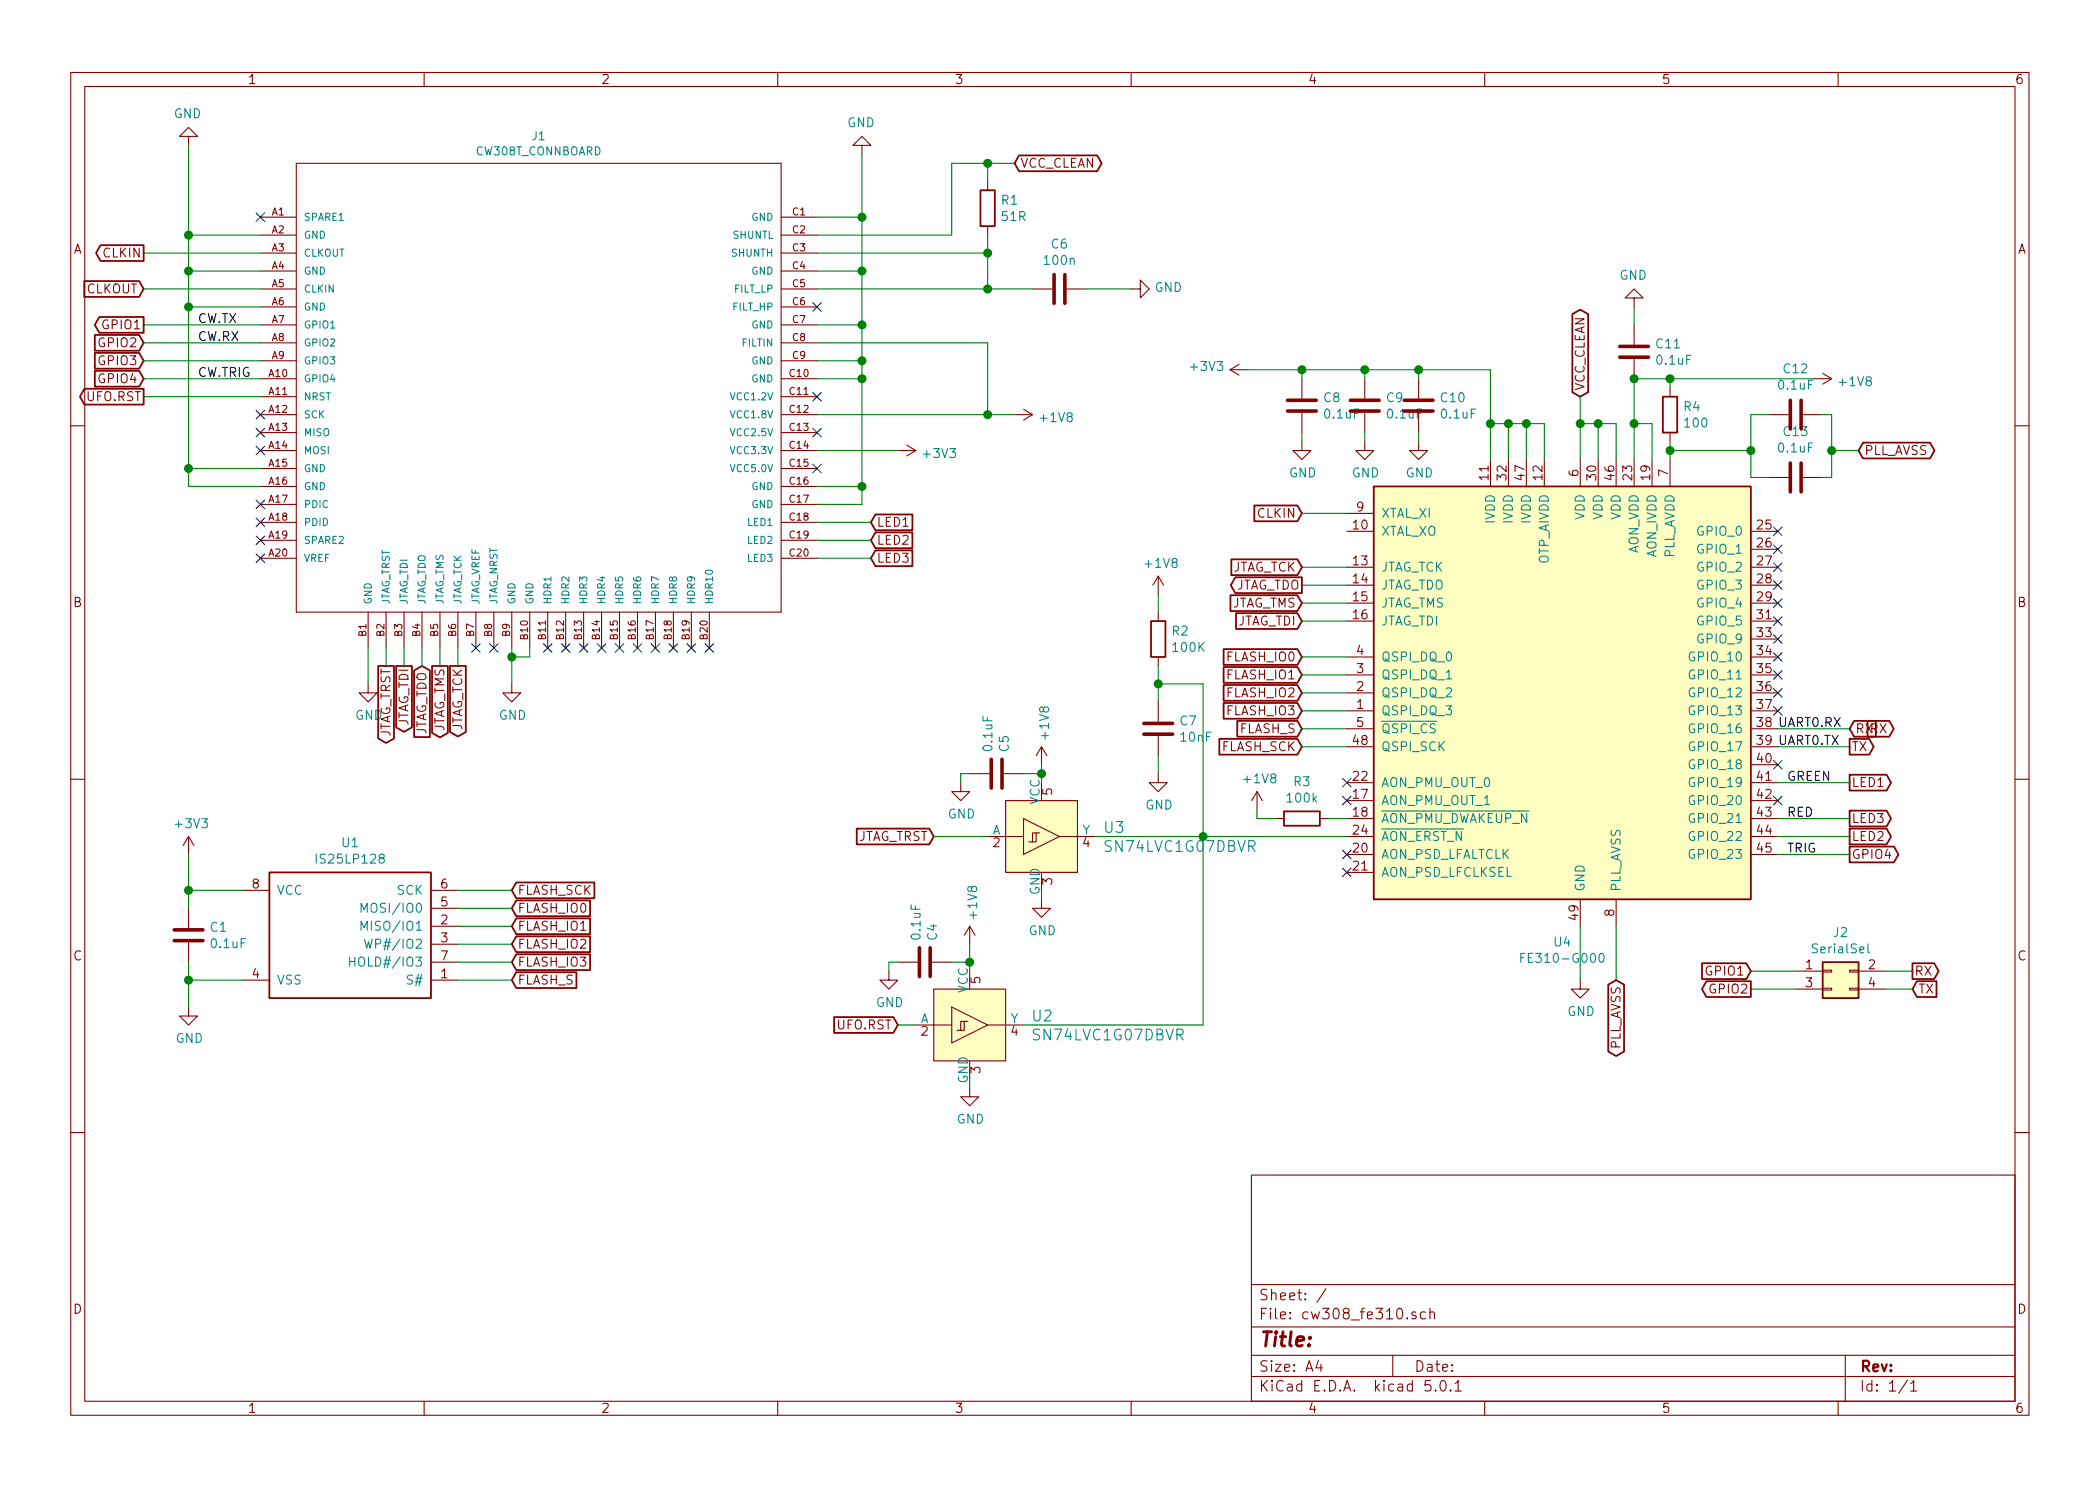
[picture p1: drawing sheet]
EESchema Schematic File Version 4
LIBS:cw308_fe310-cache
EELAYER 26 0
EELAYER END
$Descr A4 11693 8268
encoding utf-8
Sheet 1 1
Title ""
Date ""
Rev ""
Comp ""
Comment1 ""
Comment2 ""
Comment3 ""
Comment4 ""
$EndDescr
$Comp
L chipwhisperer:CW308T_CONNBOARD J1
U 1 1
P 2250 2000
F 0 "J1" H 3000 3254 45  0000 C CNN
F 1 "CW308T_CONNBOARD" H 3000 3170 45  0000 C CNN
F 2 "CW308T_CONNBOARD" H 2280 2150 20  0001 C CNN
F 3 "" H 2250 2000 60  0001 C CNN
	1    2250 2000
	1    0    0    -1  
$EndComp
$Comp
L is25lp128:IS25LP128 U1
U 1 1
P 1950 5200
F 0 "U1" H 1950 5717 50  0000 C CNN
F 1 "IS25LP128" H 1950 5626 50  0000 C CNN
F 2 "Package_SO:SOIJ-8_5.3x5.3mm_P1.27mm" H 3000 4700 50  0001 C CNN
F 3 "" H 2100 5100 50  0001 C CNN
	1    1950 5200
	1    0    0    -1  
$EndComp
$Comp
L power:GND #PWR09
U 1 1
P 4800 850
F 0 "#PWR09" H 4800 600 50  0001 C CNN
F 1 "GND" H 4805 677 50  0000 C CNN
F 2 "" H 4800 850 50  0001 C CNN
F 3 "" H 4800 850 50  0001 C CNN
	1    4800 850 
	-1   0    0    1   
$EndComp
Wire Wire Line
	4800 850  4800 1200
Wire Wire Line
	4800 1200 4550 1200
Wire Wire Line
	4800 1200 4800 1500
Wire Wire Line
	4800 1500 4550 1500
Connection ~ 4800 1200
Wire Wire Line
	4800 1500 4800 1800
Wire Wire Line
	4800 1800 4550 1800
Connection ~ 4800 1500
Wire Wire Line
	4800 1800 4800 2000
Wire Wire Line
	4800 2000 4550 2000
Connection ~ 4800 1800
Wire Wire Line
	4800 2000 4800 2100
Wire Wire Line
	4800 2100 4550 2100
Connection ~ 4800 2000
Wire Wire Line
	4800 2100 4800 2700
Wire Wire Line
	4800 2700 4550 2700
Connection ~ 4800 2100
Wire Wire Line
	4800 2700 4800 2800
Wire Wire Line
	4800 2800 4550 2800
Connection ~ 4800 2700
$Comp
L power:GND #PWR01
U 1 1
P 1050 800
F 0 "#PWR01" H 1050 550 50  0001 C CNN
F 1 "GND" H 1055 627 50  0000 C CNN
F 2 "" H 1050 800 50  0001 C CNN
F 3 "" H 1050 800 50  0001 C CNN
	1    1050 800 
	-1   0    0    1   
$EndComp
Wire Wire Line
	1050 800  1050 1300
Wire Wire Line
	1050 1300 1450 1300
Wire Wire Line
	1050 1300 1050 1500
Wire Wire Line
	1050 1700 1450 1700
Connection ~ 1050 1300
Wire Wire Line
	1050 1500 1450 1500
Connection ~ 1050 1500
Wire Wire Line
	1050 1500 1050 1700
Wire Wire Line
	1450 2600 1050 2600
Wire Wire Line
	1050 2600 1050 1700
Connection ~ 1050 1700
Wire Wire Line
	1450 2700 1050 2700
Wire Wire Line
	1050 2700 1050 2600
Connection ~ 1050 2600
$Comp
L power:GND #PWR07
U 1 1
P 2050 3800
F 0 "#PWR07" H 2050 3550 50  0001 C CNN
F 1 "GND" H 2055 3627 50  0000 C CNN
F 2 "" H 2050 3800 50  0001 C CNN
F 3 "" H 2050 3800 50  0001 C CNN
	1    2050 3800
	1    0    0    -1  
$EndComp
$Comp
L power:GND #PWR08
U 1 1
P 2850 3800
F 0 "#PWR08" H 2850 3550 50  0001 C CNN
F 1 "GND" H 2855 3627 50  0000 C CNN
F 2 "" H 2850 3800 50  0001 C CNN
F 3 "" H 2850 3800 50  0001 C CNN
	1    2850 3800
	1    0    0    -1  
$EndComp
Wire Wire Line
	2850 3800 2850 3650
Wire Wire Line
	2850 3650 2950 3650
Wire Wire Line
	2950 3650 2950 3600
Connection ~ 2850 3650
Wire Wire Line
	2850 3650 2850 3600
Wire Wire Line
	2050 3800 2050 3600
$Comp
L power:+1V8 #PWR015
U 1 1
P 5650 2300
F 0 "#PWR015" H 5650 2150 50  0001 C CNN
F 1 "+1V8" V 5665 2428 50  0000 L CNN
F 2 "" H 5650 2300 50  0001 C CNN
F 3 "" H 5650 2300 50  0001 C CNN
	1    5650 2300
	0    1    1    0   
$EndComp
$Comp
L power:+3V3 #PWR011
U 1 1
P 5000 2500
F 0 "#PWR011" H 5000 2350 50  0001 C CNN
F 1 "+3V3" V 5015 2628 50  0000 L CNN
F 2 "" H 5000 2500 50  0001 C CNN
F 3 "" H 5000 2500 50  0001 C CNN
	1    5000 2500
	0    1    1    0   
$EndComp
Wire Wire Line
	4550 2500 5000 2500
$Comp
L power:+3V3 #PWR02
U 1 1
P 1050 4750
F 0 "#PWR02" H 1050 4600 50  0001 C CNN
F 1 "+3V3" H 1065 4923 50  0000 C CNN
F 2 "" H 1050 4750 50  0001 C CNN
F 3 "" H 1050 4750 50  0001 C CNN
	1    1050 4750
	1    0    0    -1  
$EndComp
$Comp
L power:GND #PWR03
U 1 1
P 1050 5600
F 0 "#PWR03" H 1050 5350 50  0001 C CNN
F 1 "GND" H 1055 5427 50  0000 C CNN
F 2 "" H 1050 5600 50  0001 C CNN
F 3 "" H 1050 5600 50  0001 C CNN
	1    1050 5600
	1    0    0    -1  
$EndComp
$Comp
L Device:C C1
U 1 1
P 1050 5200
F 0 "C1" H 1165 5246 50  0000 L CNN
F 1 "0.1uF" H 1165 5155 50  0000 L CNN
F 2 "Capacitor_SMD:C_0603_1608Metric" H 1088 5050 50  0001 C CNN
F 3 "~" H 1050 5200 50  0001 C CNN
	1    1050 5200
	1    0    0    -1  
$EndComp
Wire Wire Line
	1050 4750 1050 4950
Wire Wire Line
	1050 5350 1050 5450
Wire Wire Line
	1350 4950 1050 4950
Connection ~ 1050 4950
Wire Wire Line
	1050 4950 1050 5050
Wire Wire Line
	1350 5450 1050 5450
Connection ~ 1050 5450
Wire Wire Line
	1050 5450 1050 5600
Text GLabel 2850 4950 2    50   Input ~ 0
FLASH_SCK
Wire Wire Line
	2550 4950 2850 4950
Text GLabel 7250 4150 0    50   Input ~ 0
FLASH_SCK
Wire Wire Line
	7250 4150 7500 4150
Text GLabel 2850 5050 2    50   Input ~ 0
FLASH_IO0
Text GLabel 2850 5150 2    50   Input ~ 0
FLASH_IO1
Text GLabel 2850 5250 2    50   Input ~ 0
FLASH_IO2
Text GLabel 2850 5350 2    50   Input ~ 0
FLASH_IO3
Text GLabel 2850 5450 2    50   Input ~ 0
FLASH_S
Wire Wire Line
	2550 5050 2850 5050
Wire Wire Line
	2550 5150 2850 5150
Wire Wire Line
	2550 5250 2850 5250
Wire Wire Line
	2550 5350 2850 5350
Wire Wire Line
	2550 5450 2850 5450
Text GLabel 7250 3650 0    50   Input ~ 0
FLASH_IO0
Text GLabel 7250 3750 0    50   Input ~ 0
FLASH_IO1
Text GLabel 7250 3850 0    50   Input ~ 0
FLASH_IO2
Text GLabel 7250 3950 0    50   Input ~ 0
FLASH_IO3
Text GLabel 7250 4050 0    50   Input ~ 0
FLASH_S
Wire Wire Line
	7250 3650 7500 3650
Wire Wire Line
	7250 3750 7500 3750
Wire Wire Line
	7250 3850 7500 3850
Wire Wire Line
	7250 3950 7500 3950
Wire Wire Line
	7250 4050 7500 4050
Wire Wire Line
	5500 2300 5500 1900
Wire Wire Line
	5500 1900 4550 1900
Wire Wire Line
	4550 2300 5500 2300
Connection ~ 5500 2300
Wire Wire Line
	5500 2300 5650 2300
$Comp
L Device:R R1
U 1 1
P 5500 1150
F 0 "R1" H 5570 1196 50  0000 L CNN
F 1 "51R" H 5570 1105 50  0000 L CNN
F 2 "Resistor_SMD:R_0603_1608Metric" V 5430 1150 50  0001 C CNN
F 3 "~" H 5500 1150 50  0001 C CNN
	1    5500 1150
	1    0    0    -1  
$EndComp
Wire Wire Line
	4550 1600 5500 1600
Wire Wire Line
	5500 1600 5500 1400
Wire Wire Line
	4550 1400 5500 1400
Connection ~ 5500 1400
Wire Wire Line
	5500 1400 5500 1300
Text GLabel 5650 900  2    50   BiDi ~ 0
VCC_CLEAN
Wire Wire Line
	5500 1000 5500 900 
Wire Wire Line
	5500 900  5650 900 
Wire Wire Line
	4550 1300 5300 1300
Wire Wire Line
	5300 1300 5300 900 
Wire Wire Line
	5300 900  5500 900 
Connection ~ 5500 900 
NoConn ~ 4550 1700
$Comp
L MCU_SiFive:FE310-G000 U4
U 1 1
P 8700 3850
F 0 "U4" H 8700 2464 50  0000 C CNN
F 1 "FE310-G000" H 8700 2373 50  0000 C CNN
F 2 "Package_DFN_QFN:QFN-48-1EP_6x6mm_P0.4mm_EP4.66x4.66mm_ThermalVias" H 7650 5300 50  0001 L CNN
F 3 "https://static.dev.sifive.com/SiFive-FE310-G000-datasheet-v1p5.pdf" H 7650 5100 50  0001 C CNN
	1    8700 3850
	1    0    0    -1  
$EndComp
$Comp
L Device:C C6
U 1 1
P 5900 1600
F 0 "C6" V 5648 1600 50  0000 C CNN
F 1 "100n" V 5739 1600 50  0000 C CNN
F 2 "Capacitor_SMD:C_0603_1608Metric" H 5938 1450 50  0001 C CNN
F 3 "~" H 5900 1600 50  0001 C CNN
	1    5900 1600
	0    1    1    0   
$EndComp
$Comp
L power:GND #PWR019
U 1 1
P 6300 1600
F 0 "#PWR019" H 6300 1350 50  0001 C CNN
F 1 "GND" V 6305 1472 50  0000 R CNN
F 2 "" H 6300 1600 50  0001 C CNN
F 3 "" H 6300 1600 50  0001 C CNN
	1    6300 1600
	0    -1   -1   0   
$EndComp
Wire Wire Line
	5500 1600 5750 1600
Connection ~ 5500 1600
Wire Wire Line
	6050 1600 6300 1600
Text GLabel 8800 2200 1    50   BiDi ~ 0
VCC_CLEAN
Wire Wire Line
	8800 2550 8800 2350
Wire Wire Line
	8900 2550 8900 2350
Wire Wire Line
	8900 2350 8800 2350
Connection ~ 8800 2350
Wire Wire Line
	8800 2350 8800 2200
Wire Wire Line
	9000 2550 9000 2350
Wire Wire Line
	9000 2350 8900 2350
Connection ~ 8900 2350
Text GLabel 7250 3150 0    50   Input ~ 0
JTAG_TCK
Text GLabel 7250 3250 0    50   Output ~ 0
JTAG_TDO
Text GLabel 7250 3350 0    50   Input ~ 0
JTAG_TMS
Text GLabel 7250 3450 0    50   Input ~ 0
JTAG_TDI
Wire Wire Line
	7250 3150 7500 3150
Wire Wire Line
	7250 3250 7500 3250
Wire Wire Line
	7250 3350 7500 3350
Wire Wire Line
	7250 3450 7500 3450
Text GLabel 800  1800 0    50   Output ~ 0
GPIO1
Wire Wire Line
	800  1800 1450 1800
Text Label 1100 1800 0    50   ~ 0
CW.TX
Text GLabel 800  1900 0    50   Input ~ 0
GPIO2
Wire Wire Line
	800  1900 1450 1900
Text Label 1100 1900 0    50   ~ 0
CW.RX
Text GLabel 10650 5400 2    50   Output ~ 0
RX
Wire Wire Line
	9900 4050 10300 4050
Text Label 9900 4050 0    50   ~ 0
UART0.RX
Text GLabel 10650 5500 2    50   Input ~ 0
TX
Wire Wire Line
	9900 4150 10300 4150
Text Label 9900 4150 0    50   ~ 0
UART0.TX
Text GLabel 4850 2900 2    50   Input ~ 0
LED1
Text GLabel 4850 3000 2    50   Input ~ 0
LED2
Text GLabel 4850 3100 2    50   Input ~ 0
LED3
Wire Wire Line
	4550 2900 4850 2900
Wire Wire Line
	4550 3000 4850 3000
Wire Wire Line
	4550 3100 4850 3100
NoConn ~ 7500 4350
NoConn ~ 7500 4450
$Comp
L power:+3V3 #PWR022
U 1 1
P 6950 2050
F 0 "#PWR022" H 6950 1900 50  0001 C CNN
F 1 "+3V3" V 6965 2178 50  0000 L CNN
F 2 "" H 6950 2050 50  0001 C CNN
F 3 "" H 6950 2050 50  0001 C CNN
	1    6950 2050
	0    -1   -1   0   
$EndComp
$Comp
L Device:C C8
U 1 1
P 7250 2250
F 0 "C8" H 7365 2296 50  0000 L CNN
F 1 "0.1uF" H 7365 2205 50  0000 L CNN
F 2 "Capacitor_SMD:C_0603_1608Metric" H 7288 2100 50  0001 C CNN
F 3 "~" H 7250 2250 50  0001 C CNN
	1    7250 2250
	1    0    0    -1  
$EndComp
$Comp
L Device:C C9
U 1 1
P 7600 2250
F 0 "C9" H 7715 2296 50  0000 L CNN
F 1 "0.1uF" H 7715 2205 50  0000 L CNN
F 2 "Capacitor_SMD:C_0603_1608Metric" H 7638 2100 50  0001 C CNN
F 3 "~" H 7600 2250 50  0001 C CNN
	1    7600 2250
	1    0    0    -1  
$EndComp
$Comp
L Device:C C10
U 1 1
P 7900 2250
F 0 "C10" H 8015 2296 50  0000 L CNN
F 1 "0.1uF" H 8015 2205 50  0000 L CNN
F 2 "Capacitor_SMD:C_0603_1608Metric" H 7938 2100 50  0001 C CNN
F 3 "~" H 7900 2250 50  0001 C CNN
	1    7900 2250
	1    0    0    -1  
$EndComp
Wire Wire Line
	6950 2050 7250 2050
Wire Wire Line
	7250 2050 7250 2100
Wire Wire Line
	7250 2050 7600 2050
Wire Wire Line
	7600 2050 7600 2100
Connection ~ 7250 2050
Wire Wire Line
	7600 2050 7900 2050
Wire Wire Line
	7900 2050 7900 2100
Connection ~ 7600 2050
$Comp
L power:GND #PWR024
U 1 1
P 7250 2450
F 0 "#PWR024" H 7250 2200 50  0001 C CNN
F 1 "GND" H 7255 2277 50  0000 C CNN
F 2 "" H 7250 2450 50  0001 C CNN
F 3 "" H 7250 2450 50  0001 C CNN
	1    7250 2450
	1    0    0    -1  
$EndComp
$Comp
L power:GND #PWR025
U 1 1
P 7600 2450
F 0 "#PWR025" H 7600 2200 50  0001 C CNN
F 1 "GND" H 7605 2277 50  0000 C CNN
F 2 "" H 7600 2450 50  0001 C CNN
F 3 "" H 7600 2450 50  0001 C CNN
	1    7600 2450
	1    0    0    -1  
$EndComp
$Comp
L power:GND #PWR026
U 1 1
P 7900 2450
F 0 "#PWR026" H 7900 2200 50  0001 C CNN
F 1 "GND" H 7905 2277 50  0000 C CNN
F 2 "" H 7900 2450 50  0001 C CNN
F 3 "" H 7900 2450 50  0001 C CNN
	1    7900 2450
	1    0    0    -1  
$EndComp
Wire Wire Line
	7250 2450 7250 2400
Wire Wire Line
	7600 2450 7600 2400
Wire Wire Line
	7900 2450 7900 2400
Wire Wire Line
	7900 2050 8300 2050
Wire Wire Line
	8300 2050 8300 2350
Connection ~ 7900 2050
Wire Wire Line
	8300 2350 8400 2350
Wire Wire Line
	8400 2350 8400 2550
Connection ~ 8300 2350
Wire Wire Line
	8300 2350 8300 2550
Wire Wire Line
	8400 2350 8500 2350
Wire Wire Line
	8500 2350 8500 2550
Connection ~ 8400 2350
Wire Wire Line
	8500 2350 8600 2350
Wire Wire Line
	8600 2350 8600 2550
Connection ~ 8500 2350
$Comp
L Device:C C11
U 1 1
P 9100 1950
F 0 "C11" H 9215 1996 50  0000 L CNN
F 1 "0.1uF" H 9215 1905 50  0000 L CNN
F 2 "Capacitor_SMD:C_0603_1608Metric" H 9138 1800 50  0001 C CNN
F 3 "~" H 9100 1950 50  0001 C CNN
	1    9100 1950
	1    0    0    -1  
$EndComp
$Comp
L power:GND #PWR028
U 1 1
P 9100 1700
F 0 "#PWR028" H 9100 1450 50  0001 C CNN
F 1 "GND" H 9105 1527 50  0000 C CNN
F 2 "" H 9100 1700 50  0001 C CNN
F 3 "" H 9100 1700 50  0001 C CNN
	1    9100 1700
	-1   0    0    1   
$EndComp
$Comp
L power:+1V8 #PWR029
U 1 1
P 10100 2100
F 0 "#PWR029" H 10100 1950 50  0001 C CNN
F 1 "+1V8" V 10115 2228 50  0000 L CNN
F 2 "" H 10100 2100 50  0001 C CNN
F 3 "" H 10100 2100 50  0001 C CNN
	1    10100 2100
	0    1    1    0   
$EndComp
Wire Wire Line
	9100 2100 9100 2350
Wire Wire Line
	9200 2550 9200 2350
Wire Wire Line
	9200 2350 9100 2350
Connection ~ 9100 2350
Wire Wire Line
	9100 2350 9100 2550
$Comp
L power:GND #PWR027
U 1 1
P 8800 5450
F 0 "#PWR027" H 8800 5200 50  0001 C CNN
F 1 "GND" H 8805 5277 50  0000 C CNN
F 2 "" H 8800 5450 50  0001 C CNN
F 3 "" H 8800 5450 50  0001 C CNN
	1    8800 5450
	1    0    0    -1  
$EndComp
Wire Wire Line
	8800 5450 8800 5150
Text GLabel 9000 5450 3    50   BiDi ~ 0
PLL_AVSS
Wire Wire Line
	9000 5450 9000 5150
Text GLabel 10350 2500 2    50   BiDi ~ 0
PLL_AVSS
Connection ~ 9100 2100
Wire Wire Line
	9100 2100 9300 2100
Wire Wire Line
	9100 1800 9100 1700
$Comp
L Device:R R4
U 1 1
P 9300 2300
F 0 "R4" H 9370 2346 50  0000 L CNN
F 1 "100" H 9370 2255 50  0000 L CNN
F 2 "Resistor_SMD:R_0603_1608Metric" V 9230 2300 50  0001 C CNN
F 3 "~" H 9300 2300 50  0001 C CNN
	1    9300 2300
	1    0    0    -1  
$EndComp
Wire Wire Line
	9300 2150 9300 2100
Connection ~ 9300 2100
Wire Wire Line
	9300 2100 10100 2100
Wire Wire Line
	9300 2450 9300 2500
$Comp
L Device:C C13
U 1 1
P 10000 2650
F 0 "C13" V 10252 2650 50  0000 C CNN
F 1 "0.1uF" V 10161 2650 50  0000 C CNN
F 2 "Capacitor_SMD:C_0603_1608Metric" H 10038 2500 50  0001 C CNN
F 3 "~" H 10000 2650 50  0001 C CNN
	1    10000 2650
	0    -1   -1   0   
$EndComp
Wire Wire Line
	9300 2500 9750 2500
Connection ~ 9300 2500
Wire Wire Line
	9300 2500 9300 2550
$Comp
L Device:C C12
U 1 1
P 10000 2300
F 0 "C12" V 10252 2300 50  0000 C CNN
F 1 "0.1uF" V 10161 2300 50  0000 C CNN
F 2 "Capacitor_SMD:C_0603_1608Metric" H 10038 2150 50  0001 C CNN
F 3 "~" H 10000 2300 50  0001 C CNN
	1    10000 2300
	0    -1   -1   0   
$EndComp
Wire Wire Line
	9850 2650 9750 2650
Wire Wire Line
	9750 2500 9750 2300
Wire Wire Line
	9750 2300 9850 2300
Connection ~ 9750 2500
Wire Wire Line
	10150 2300 10200 2300
Wire Wire Line
	10200 2300 10200 2500
Wire Wire Line
	10200 2500 10350 2500
Wire Wire Line
	10200 2500 10200 2650
Wire Wire Line
	10200 2650 10150 2650
Connection ~ 10200 2500
Wire Wire Line
	9750 2500 9750 2650
Text GLabel 800  2000 0    50   Input ~ 0
GPIO3
Text GLabel 800  2100 0    50   Input ~ 0
GPIO4
Wire Wire Line
	800  2000 1450 2000
Wire Wire Line
	800  2100 1450 2100
Text Label 1100 2100 0    50   ~ 0
CW.TRIG
Text GLabel 5200 4650 0    50   Input ~ 0
JTAG_TRST
Wire Wire Line
	5200 4650 5500 4650
$Comp
L power:+1V8 #PWR016
U 1 1
P 5800 4250
F 0 "#PWR016" H 5800 4100 50  0001 C CNN
F 1 "+1V8" V 5815 4378 50  0000 L CNN
F 2 "" H 5800 4250 50  0001 C CNN
F 3 "" H 5800 4250 50  0001 C CNN
	1    5800 4250
	1    0    0    -1  
$EndComp
$Comp
L Device:R R2
U 1 1
P 6450 3550
F 0 "R2" H 6520 3596 50  0000 L CNN
F 1 "100K" H 6520 3505 50  0000 L CNN
F 2 "Resistor_SMD:R_0603_1608Metric" V 6380 3550 50  0001 C CNN
F 3 "~" H 6450 3550 50  0001 C CNN
	1    6450 3550
	1    0    0    -1  
$EndComp
$Comp
L Device:C C7
U 1 1
P 6450 4050
F 0 "C7" H 6565 4096 50  0000 L CNN
F 1 "10nF" H 6565 4005 50  0000 L CNN
F 2 "Capacitor_SMD:C_0603_1608Metric" H 6488 3900 50  0001 C CNN
F 3 "~" H 6450 4050 50  0001 C CNN
	1    6450 4050
	1    0    0    -1  
$EndComp
$Comp
L power:GND #PWR021
U 1 1
P 6450 4300
F 0 "#PWR021" H 6450 4050 50  0001 C CNN
F 1 "GND" H 6455 4127 50  0000 C CNN
F 2 "" H 6450 4300 50  0001 C CNN
F 3 "" H 6450 4300 50  0001 C CNN
	1    6450 4300
	1    0    0    -1  
$EndComp
Wire Wire Line
	6450 3800 6450 3900
Wire Wire Line
	6450 4200 6450 4300
Wire Wire Line
	6450 3800 6700 3800
Wire Wire Line
	6700 3800 6700 4650
Connection ~ 6450 3800
Connection ~ 6700 4650
Wire Wire Line
	6450 3800 6450 3700
$Comp
L power:+1V8 #PWR020
U 1 1
P 6450 3300
F 0 "#PWR020" H 6450 3150 50  0001 C CNN
F 1 "+1V8" H 6465 3473 50  0000 C CNN
F 2 "" H 6450 3300 50  0001 C CNN
F 3 "" H 6450 3300 50  0001 C CNN
	1    6450 3300
	1    0    0    -1  
$EndComp
Wire Wire Line
	6450 3300 6450 3400
Text GLabel 800  1400 0    50   Output ~ 0
CLKIN
Wire Wire Line
	800  1400 1450 1400
NoConn ~ 7500 4750
NoConn ~ 7500 4850
$Comp
L Device:R R3
U 1 1
P 7250 4550
F 0 "R3" V 7043 4550 50  0000 C CNN
F 1 "100k" V 7134 4550 50  0000 C CNN
F 2 "Resistor_SMD:R_0603_1608Metric" V 7180 4550 50  0001 C CNN
F 3 "~" H 7250 4550 50  0001 C CNN
	1    7250 4550
	0    1    1    0   
$EndComp
$Comp
L power:+1V8 #PWR023
U 1 1
P 7000 4500
F 0 "#PWR023" H 7000 4350 50  0001 C CNN
F 1 "+1V8" H 7015 4673 50  0000 C CNN
F 2 "" H 7000 4500 50  0001 C CNN
F 3 "" H 7000 4500 50  0001 C CNN
	1    7000 4500
	1    0    0    -1  
$EndComp
Wire Wire Line
	7000 4500 7000 4550
Wire Wire Line
	7000 4550 7100 4550
Wire Wire Line
	7400 4550 7500 4550
Text GLabel 10300 4750 2    50   Output ~ 0
GPIO4
Text GLabel 800  2200 0    50   Output ~ 0
UFO.RST
Wire Wire Line
	800  2200 1450 2200
$Comp
L Device:C C5
U 1 1
P 5550 4300
F 0 "C5" H 5665 4346 50  0000 L CNN
F 1 "0.1uF" H 5665 4255 50  0000 L CNN
F 2 "Capacitor_SMD:C_0603_1608Metric" H 5588 4150 50  0001 C CNN
F 3 "~" H 5550 4300 50  0001 C CNN
	1    5550 4300
	0    1    -1   0   
$EndComp
$Comp
L power:GND #PWR012
U 1 1
P 5350 4350
F 0 "#PWR012" H 5350 4100 50  0001 C CNN
F 1 "GND" H 5355 4177 50  0000 C CNN
F 2 "" H 5350 4350 50  0001 C CNN
F 3 "" H 5350 4350 50  0001 C CNN
	1    5350 4350
	1    0    0    -1  
$EndComp
Text GLabel 7250 2850 0    50   Input ~ 0
CLKIN
Text GLabel 800  1600 0    50   Input ~ 0
CLKOUT
Wire Wire Line
	800  1600 1450 1600
NoConn ~ 1450 1200
Text GLabel 5000 5700 0    50   Input ~ 0
UFO.RST
Wire Wire Line
	5000 5700 5100 5700
Wire Wire Line
	6700 5700 6700 4650
NoConn ~ 1450 3000
NoConn ~ 1450 2800
NoConn ~ 1450 2900
NoConn ~ 1450 3100
Wire Wire Line
	9900 4750 10300 4750
Text Label 9950 4750 0    50   ~ 0
TRIG
NoConn ~ 1450 2300
NoConn ~ 1450 2400
NoConn ~ 1450 2500
Text GLabel 10300 4650 2    50   Output ~ 0
LED2
Wire Wire Line
	9900 4650 10300 4650
Text GLabel 10300 4350 2    50   Output ~ 0
LED1
Wire Wire Line
	9900 4350 10300 4350
Text Label 9950 4350 0    50   ~ 0
GREEN
Text GLabel 10300 4550 2    50   Output ~ 0
LED3
Wire Wire Line
	9900 4550 10300 4550
Text Label 9950 4550 0    50   ~ 0
RED
NoConn ~ 9900 2950
NoConn ~ 9900 3050
NoConn ~ 9900 3150
NoConn ~ 9900 3250
NoConn ~ 9900 3350
NoConn ~ 9900 3450
NoConn ~ 9900 3550
NoConn ~ 9900 3650
NoConn ~ 9900 3750
NoConn ~ 9900 3850
NoConn ~ 9900 3950
NoConn ~ 9900 4250
NoConn ~ 9900 4450
$Comp
L dk_Logic-Buffers-Drivers-Receivers-Transceivers:SN74LVC1G07DBVR U3
U 1 1
P 5800 4650
F 0 "U3" H 6141 4703 60  0000 L CNN
F 1 "SN74LVC1G07DBVR" H 6141 4597 60  0000 L CNN
F 2 "digikey-footprints:SOT-753" H 6000 4850 60  0001 L CNN
F 3 "http://www.ti.com/lit/ds/symlink/sn74lvc1g07.pdf" H 6000 4950 60  0001 L CNN
F 4 "296-8485-1-ND" H 6000 5050 60  0001 L CNN "Digi-Key_PN"
F 5 "SN74LVC1G07DBVR" H 6000 5150 60  0001 L CNN "MPN"
F 6 "Integrated Circuits (ICs)" H 6000 5250 60  0001 L CNN "Category"
F 7 "Logic - Buffers, Drivers, Receivers, Transceivers" H 6000 5350 60  0001 L CNN "Family"
F 8 "http://www.ti.com/lit/ds/symlink/sn74lvc1g07.pdf" H 6000 5450 60  0001 L CNN "DK_Datasheet_Link"
F 9 "/product-detail/en/texas-instruments/SN74LVC1G07DBVR/296-8485-1-ND/377454" H 6000 5550 60  0001 L CNN "DK_Detail_Page"
F 10 "IC BUF NON-INVERT 5.5V SOT23-5" H 6000 5650 60  0001 L CNN "Description"
F 11 "Texas Instruments" H 6000 5750 60  0001 L CNN "Manufacturer"
F 12 "Active" H 6000 5850 60  0001 L CNN "Status"
	1    5800 4650
	1    0    0    -1  
$EndComp
$Comp
L dk_Logic-Buffers-Drivers-Receivers-Transceivers:SN74LVC1G07DBVR U2
U 1 1
P 5400 5700
F 0 "U2" H 5741 5753 60  0000 L CNN
F 1 "SN74LVC1G07DBVR" H 5741 5647 60  0000 L CNN
F 2 "digikey-footprints:SOT-753" H 5600 5900 60  0001 L CNN
F 3 "http://www.ti.com/lit/ds/symlink/sn74lvc1g07.pdf" H 5600 6000 60  0001 L CNN
F 4 "296-8485-1-ND" H 5600 6100 60  0001 L CNN "Digi-Key_PN"
F 5 "SN74LVC1G07DBVR" H 5600 6200 60  0001 L CNN "MPN"
F 6 "Integrated Circuits (ICs)" H 5600 6300 60  0001 L CNN "Category"
F 7 "Logic - Buffers, Drivers, Receivers, Transceivers" H 5600 6400 60  0001 L CNN "Family"
F 8 "http://www.ti.com/lit/ds/symlink/sn74lvc1g07.pdf" H 5600 6500 60  0001 L CNN "DK_Datasheet_Link"
F 9 "/product-detail/en/texas-instruments/SN74LVC1G07DBVR/296-8485-1-ND/377454" H 5600 6600 60  0001 L CNN "DK_Detail_Page"
F 10 "IC BUF NON-INVERT 5.5V SOT23-5" H 5600 6700 60  0001 L CNN "Description"
F 11 "Texas Instruments" H 5600 6800 60  0001 L CNN "Manufacturer"
F 12 "Active" H 5600 6900 60  0001 L CNN "Status"
	1    5400 5700
	1    0    0    -1  
$EndComp
Wire Wire Line
	6100 4650 6700 4650
$Comp
L power:GND #PWR014
U 1 1
P 5400 6050
F 0 "#PWR014" H 5400 5800 50  0001 C CNN
F 1 "GND" H 5405 5877 50  0000 C CNN
F 2 "" H 5400 6050 50  0001 C CNN
F 3 "" H 5400 6050 50  0001 C CNN
	1    5400 6050
	1    0    0    -1  
$EndComp
Wire Wire Line
	5400 6050 5400 6000
$Comp
L power:GND #PWR017
U 1 1
P 5800 5000
F 0 "#PWR017" H 5800 4750 50  0001 C CNN
F 1 "GND" H 5805 4827 50  0000 C CNN
F 2 "" H 5800 5000 50  0001 C CNN
F 3 "" H 5800 5000 50  0001 C CNN
	1    5800 5000
	1    0    0    -1  
$EndComp
Wire Wire Line
	5800 5000 5800 4950
Wire Wire Line
	5800 4250 5800 4300
Wire Wire Line
	5700 4300 5800 4300
Connection ~ 5800 4300
Wire Wire Line
	5800 4300 5800 4350
Wire Wire Line
	5350 4350 5350 4300
Wire Wire Line
	5350 4300 5400 4300
Wire Wire Line
	5700 5700 6700 5700
$Comp
L power:+1V8 #PWR013
U 1 1
P 5400 5250
F 0 "#PWR013" H 5400 5100 50  0001 C CNN
F 1 "+1V8" V 5415 5378 50  0000 L CNN
F 2 "" H 5400 5250 50  0001 C CNN
F 3 "" H 5400 5250 50  0001 C CNN
	1    5400 5250
	1    0    0    -1  
$EndComp
Wire Wire Line
	5400 5250 5400 5350
$Comp
L Device:C C4
U 1 1
P 5150 5350
F 0 "C4" H 5265 5396 50  0000 L CNN
F 1 "0.1uF" H 5265 5305 50  0000 L CNN
F 2 "Capacitor_SMD:C_0603_1608Metric" H 5188 5200 50  0001 C CNN
F 3 "~" H 5150 5350 50  0001 C CNN
	1    5150 5350
	0    1    -1   0   
$EndComp
$Comp
L power:GND #PWR010
U 1 1
P 4950 5400
F 0 "#PWR010" H 4950 5150 50  0001 C CNN
F 1 "GND" H 4955 5227 50  0000 C CNN
F 2 "" H 4950 5400 50  0001 C CNN
F 3 "" H 4950 5400 50  0001 C CNN
	1    4950 5400
	1    0    0    -1  
$EndComp
Wire Wire Line
	4950 5400 4950 5350
Wire Wire Line
	4950 5350 5000 5350
Wire Wire Line
	5300 5350 5400 5350
Connection ~ 5400 5350
Wire Wire Line
	5400 5350 5400 5400
NoConn ~ 2650 3600
NoConn ~ 2750 3600
NoConn ~ 4550 2600
NoConn ~ 4550 2400
NoConn ~ 4550 2200
NoConn ~ 3050 3600
NoConn ~ 3150 3600
NoConn ~ 3250 3600
NoConn ~ 3350 3600
NoConn ~ 3450 3600
NoConn ~ 3550 3600
NoConn ~ 3650 3600
NoConn ~ 3750 3600
NoConn ~ 3850 3600
NoConn ~ 3950 3600
Wire Wire Line
	7250 2850 7500 2850
Text GLabel 2550 3700 3    50   Output ~ 0
JTAG_TCK
Text GLabel 2350 3700 3    50   Input ~ 0
JTAG_TDO
Text GLabel 2450 3700 3    50   Output ~ 0
JTAG_TMS
Text GLabel 2250 3700 3    50   Output ~ 0
JTAG_TDI
Wire Wire Line
	2250 3700 2250 3600
Wire Wire Line
	2350 3700 2350 3600
Wire Wire Line
	2450 3700 2450 3600
Wire Wire Line
	2550 3700 2550 3600
Text GLabel 2150 3700 3    50   Output ~ 0
JTAG_TRST
Wire Wire Line
	2150 3700 2150 3600
Wire Wire Line
	6700 4650 7500 4650
$Comp
L Connector_Generic:Conn_02x02_Odd_Even J2
U 1 1
P 10200 5400
F 0 "J2" H 10250 5617 50  0000 C CNN
F 1 "SerialSel" H 10250 5526 50  0000 C CNN
F 2 "Connector_PinHeader_2.54mm:PinHeader_2x02_P2.54mm_Vertical" H 10200 5400 50  0001 C CNN
F 3 "~" H 10200 5400 50  0001 C CNN
	1    10200 5400
	1    0    0    -1  
$EndComp
Text GLabel 9750 5400 0    50   Input ~ 0
GPIO1
Text GLabel 9750 5500 0    50   Output ~ 0
GPIO2
Wire Wire Line
	9750 5500 10000 5500
Wire Wire Line
	9750 5400 10000 5400
Wire Wire Line
	10500 5500 10650 5500
Wire Wire Line
	10500 5400 10650 5400
Text GLabel 10400 4050 2    50   Output ~ 0
RX
Text GLabel 10300 4050 2    50   Input ~ 0
RX
Text GLabel 10300 4150 2    50   Output ~ 0
TX
$EndSCHEMATC
